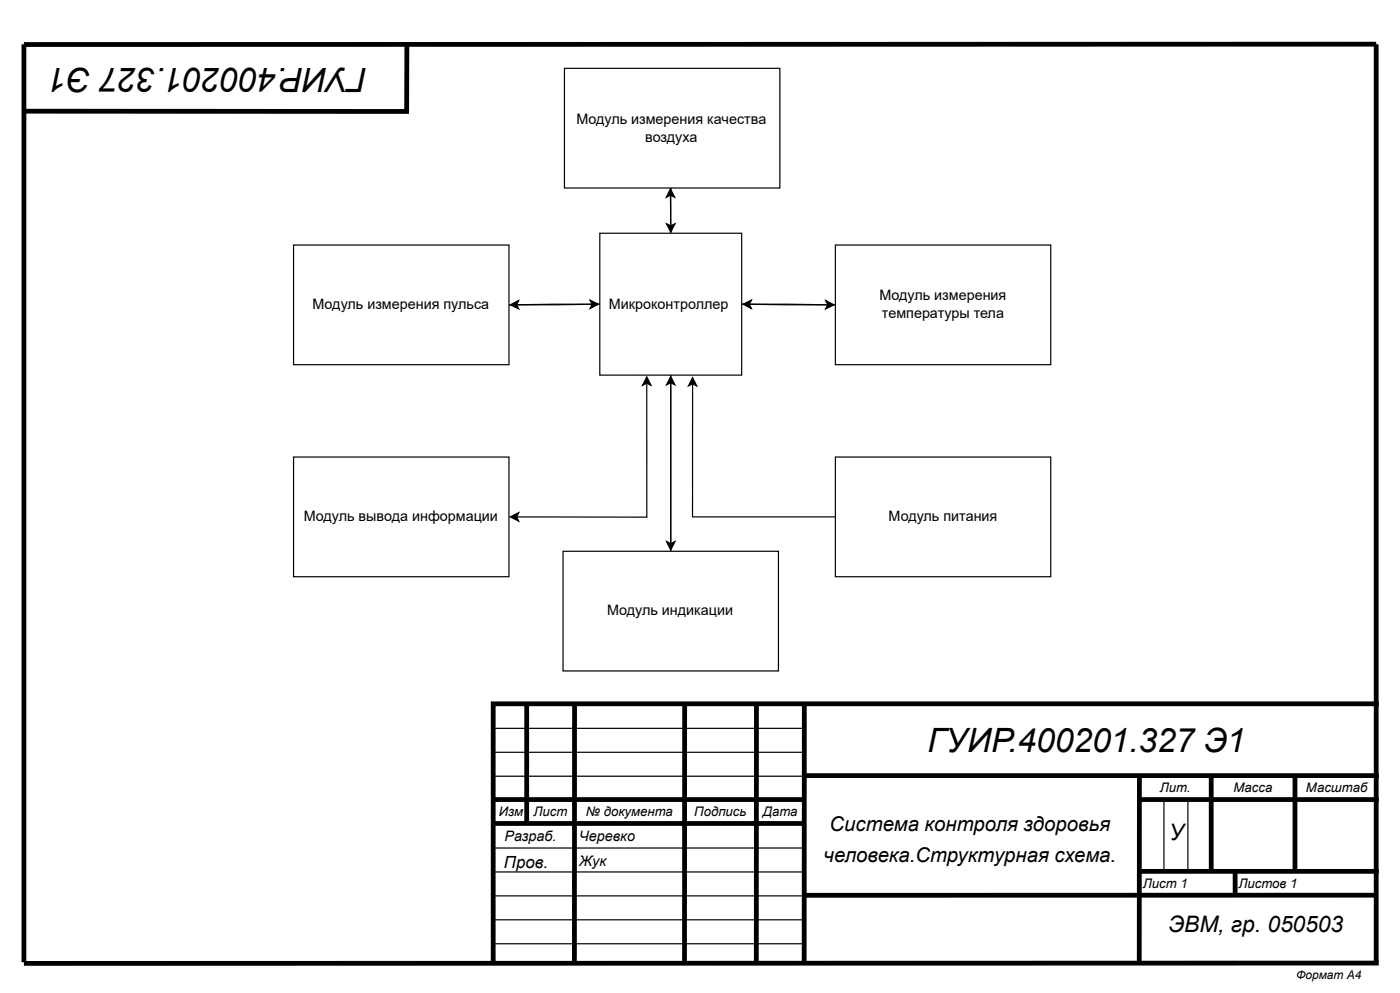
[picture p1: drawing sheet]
<svg xmlns="http://www.w3.org/2000/svg" width="297mm" height="211mm" viewBox="0 0 297 211" stroke-linecap="round" stroke-linejoin="round" font-family="sans-serif">
<g fill="none" stroke="#000" stroke-width="1" stroke-linecap="butt">
<path d="M5.1 9.4h286.9v194.7M5.1 9.4v194.7M86.3 9.4v14.2h-81.2M111.7 149.3v25.4M121.9 149.3v54.8M145.2 149.3v54.8M160.5 149.3v54.8M170.6 149.3v54.8M292.5 149.3h-187.9v55M104.6 174.7h66M104.6 169.6h66M170.6 164.5h121.9"/>
<path d="M241.7 169.6h50.8M241.7 164.5v39.6M257 164.5v20.3M274.7 164.5v20.3M241.7 184.8h50.8M262 184.8v5.1M292 189.9h-121.1M292.5 204.3l-287.4 .1"/>
</g>
<g fill="none" stroke="#000" stroke-width=".25">
<path d="M142.2 40.1l.9 1.7-.9-.4-.8 .4zM142.2 41.4l.1 8.1M108.3 64.7l1.7-.9-.4 .8 .5 .9zM127.2 64.5l-17.6 .1M134.8 74.7l.9 1.8-.9-.5-.9 .5zM134.8 76v3.6M142.3 79.6v35.7M157.3 64.5l18.3 .2M175.2 63.8l1.7 .9-1.7 .8 .4-.8zM141.4 114.9l.9 .4 .9-.4-.9 1.8zM104.8 159.6h66M104.8 154.5h66"/>
<path d="M104.8 179.9h66M104.8 164.7h66M246.9 169.7v15.3M252 169.7v15.3M104.8 195.1h66M104.8 190.1h66.2M104.8 185h66M104.8 200.2h66"/>
</g>
<path d="M142.2 40.1l.9 1.7-.9-.4-.8 .4zM108.3 64.7l1.7-.9-.4 .8 .5 .9zM134.8 74.7l.9 1.8-.9-.5-.9 .5zM175.2 63.8l1.7 .9-1.7 .8 .4-.8zM141.4 114.9l.9 .4 .9-.4-.9 1.8z" fill="#000"/>
<path d="M127.2 49.5h30.1v30.1h-30.1z" fill="#fff"/>
<path d="M127.2 49.5h30.1v30.1h-30.1zM125.2 63.7l1.8 .8-1.8 .9 .4-.9zM125.6 64.5l-17.6 .2" fill="none" stroke="#000" stroke-width=".25"/>
<path d="M125.2 63.7l1.8 .8-1.8 .9 .4-.9z" fill="#000"/>
<path d="M62.3 52h45.7v25.4h-45.7z" fill="#fff"/>
<path d="M62.3 52h45.7v25.4h-45.7zM157.6 64.5l1.8-.8-.4 .8 .4 .9zM159 64.5l18.2 .2" fill="none" stroke="#000" stroke-width=".25"/>
<path d="M157.6 64.5l1.8-.8-.4 .8 .4 .9z" fill="#000"/>
<path d="M177.2 52h45.7v25.4h-45.7z" fill="#fff"/>
<path d="M142.6 39.9h-.3v8M141.4 47.5l.9 .4 .9-.4-.9 1.8zM177.2 52h45.7v25.4h-45.7z" fill="none" stroke="#000" stroke-width=".25"/>
<path d="M141.4 47.5l.9 .4 .9-.4-.9 1.8z" fill="#000"/>
<path d="M119.7 14.5h45.7v25.4h-45.7z" fill="#fff"/>
<path d="M119.7 14.5h45.7v25.4h-45.7z" fill="none" stroke="#000" stroke-width=".25"/>
<path d="M62.3 97h45.7v25.3h-45.7z" fill="#fff"/>
<path d="M137.2 79.9l.9 1.8-.9-.4-.9 .4zM62.3 97h45.7v25.3h-45.7zM137.2 81.3v28.4h-27.6M146.9 80.1l.9 1.8-.9-.5-.9 .5zM146.9 81.4v28.3h30.3M108.3 109.6l1.7-.8-.4 .9 .4 .8z" fill="none" stroke="#000" stroke-width=".25"/>
<path d="M137.2 79.9l.9 1.8-.9-.4-.9 .4zM146.9 80.1l.9 1.8-.9-.5-.9 .5zM108.3 109.6l1.7-.8-.4 .9 .4 .8z" fill="#000"/>
<path d="M177.2 97h45.7v25.3h-45.7z" fill="#fff"/>
<path d="M142.3 79.9l.9 1.7-.9-.4-.9 .4zM142.3 81.2v35.7M177.2 97h45.7v25.3h-45.7z" fill="none" stroke="#000" stroke-width=".25"/>
<path d="M142.3 79.9l.9 1.7-.9-.4-.9 .4z" fill="#000"/>
<path d="M119.5 116.9h45.6v25.4h-45.6z" fill="#fff"/>
<path d="M119.5 116.9h45.6v25.4h-45.6z" fill="none" stroke="#000" stroke-width=".25"/>
<g font-size="7.1">
<text x="77.9" y="14.3" transform="rotate(180 77.9 14.3)">ГУИР.400201.327 Э1</text>
<text x="196.8" y="159.4">ГУИР.400201.327 Э1</text>
</g>
<g font-size="4.8">
<text x="248" y="178.2">У</text>
<text x="247.9" y="197.8">ЭВМ, гр. 050503</text>
</g>
<g font-size="4.3">
<text x="176" y="176.2">Система контроля здоровья</text>
<text x="174.7" y="182.8">человека.Структурная схема.</text>
</g>
<text font-size="3.6" x="106.9" y="184.1">Пров.</text>
<g font-size="3">
<text x="122.3" y="26.4">Модуль измерения качества</text>
<text x="136.9" y="30.2">воздуха</text>
<text x="66.3" y="65.5">Модуль измерения пульса</text>
<text x="129.2" y="65.5">Микроконтроллер</text>
<text x="186.6" y="63.7">Модуль измерения</text>
<text x="187.1" y="67.5">температуры тела</text>
<text x="64.4" y="110.4">Модуль вывода информации</text>
<text x="188.5" y="110.4">Модуль питания</text>
<text x="128.8" y="130.5">Модуль индикации</text>
<text x="107" y="178.5">Разраб.</text>
<text x="122.9" y="178.5">Черевко</text>
<text x="122.9" y="183.8">Жук</text>
</g>
<g font-size="2.8">
<text x="105.8" y="173.1">Изм</text>
<text x="113.2" y="173.1">Лист</text>
<text x="124.3" y="173.1">№ документа</text>
<text x="147.3" y="173.1">Подпись</text>
<text x="161.8" y="173.1">Дата</text>
<text x="246" y="168.1">Лит.</text>
<text x="261.7" y="168.1">Масса</text>
<text x="277.1" y="168.1">Масштаб</text>
<text x="242.5" y="188.4">Лист 1</text>
<text x="262.8" y="188.4">Листов 1</text>
</g>
<text font-size="2.5" x="275" y="207.7">Формат А4</text>
</svg>
